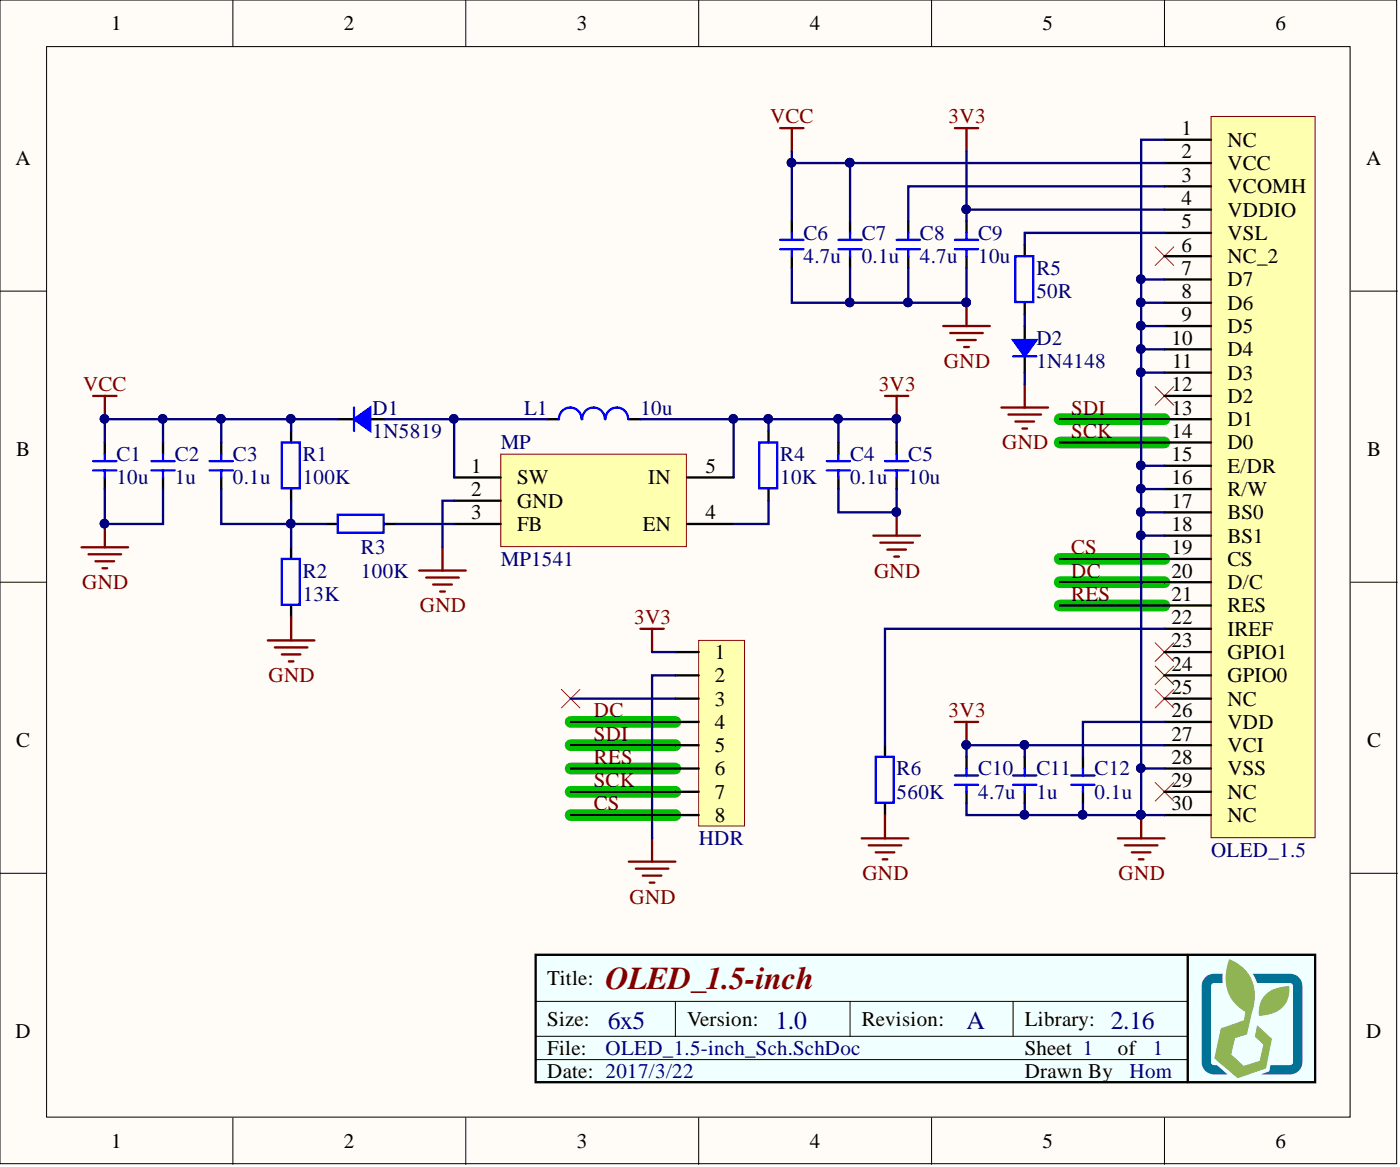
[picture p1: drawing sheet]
# Altium project OLED_1.5-inch.PrjPCB
1 sheet, 24 parts. Net scope: global (net labels, ports and power ports of the same name join across sheets).
Board file: OLED_1.5-inch_Pcb.PcbDoc

## Sheet OLED_1.5-inch_Sch.SchDoc: OLED_1.5-inch
size 152 x 127 mm; Author: Hom; CompanyName: KitSprout; DrawnBy: Hom; Engineer: Hom; Organization: KitSprout; Revision: A; SheetNumber: 1; SheetTotal: 1; Version: 1.0; LibVersion: 2.16

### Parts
C1  value 10u  [CAP_0805]  (hidden comment: Cap_0805)
C2  value 1u  [CAP_0805]  (hidden comment: Cap_0805)
C3  value 0.1u  [CAP_0805]  (hidden comment: Cap_0805)
C4  value 0.1u  [CAP_0603]  (hidden comment: Cap_0603)
C5  value 10u  [CAP_0603]  (hidden comment: Cap_0603)
C6  value 4.7u  [CAP_0805]  (hidden comment: Cap_0805)
C7  value 0.1u  [CAP_0805]  (hidden comment: Cap_0805)
C8  value 4.7u  [CAP_0805]  (hidden comment: Cap_0805)
C9  value 10u  [CAP_0603]  (hidden comment: Cap_0603)
C10  value 4.7u  [CAP_0603]  (hidden comment: Cap_0603)
C11  value 1u  [CAP_0603]  (hidden comment: Cap_0603)
C12  value 0.1u  [CAP_0603]  (hidden comment: Cap_0603)
D1  value 1N5819  [SOD-123]  (hidden comment: Diode)
D2  value 1N4148  [SOD-323]  (hidden comment: Diode)
HDR  HDR1x8_2.54  [HDR1X8_2.54_180]  (value not drawn)
L1  value 10u  [IND_CD32]  (hidden comment: Ind_CD32)
MP  MP1541  [SOT23-5]
OLED_1.5  OLED_1.5_SSD1351  [OLED_1.5_128x128_SSD1351]  (value not drawn)
R1  value 100K  [RES_0603]  (hidden comment: Res_0603)
R2  value 13K  [RES_0603]  (hidden comment: Res_0603)
R3  value 100K  [RES_0603]  (hidden comment: Res_0603)
R4  value 10K  [RES_0603]  (hidden comment: Res_0603)
R5  value 50R  [RES_0603]  (hidden comment: Res_0603)
R6  value 560K  [RES_0603]  (hidden comment: Res_0603)

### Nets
3V3: C4.2 C5.2 C9.2 C10.2 C11.2 HDR.1 L1.2 MP.5(IN) OLED_1.5.4(VDDIO) OLED_1.5.27(VCI) R4.2
GND: C1.1 C2.1 C4.1 C5.1 C6.1 C7.1 C8.1 C9.1 C10.1 C11.1 C12.1 D2.2(K) HDR.2 MP.2(GND) OLED_1.5.1(NC) OLED_1.5.7(D7) OLED_1.5.8(D6) OLED_1.5.9(D5) OLED_1.5.10(D4) OLED_1.5.11(D3) OLED_1.5.15(E/DR) OLED_1.5.16(R/W) OLED_1.5.17(BS0) OLED_1.5.18(BS1) OLED_1.5.28(VSS) OLED_1.5.30(NC) R2.1 R6.2
VCC: C1.2 C2.2 C3.2 C6.2 C7.2 D1.2(K) OLED_1.5.2(VCC) R1.2
CS: HDR.8 OLED_1.5.19(CS)
DC: HDR.4 OLED_1.5.20(D/C)
RES: HDR.6 OLED_1.5.21(RES)
SCK: HDR.7 OLED_1.5.14(D0)
SDI: HDR.5 OLED_1.5.13(D1)
NetC3_1: C3.1 R1.1 R2.2 R3.2
NetC8_2: C8.2 OLED_1.5.3(VCOMH)
NetC12_2: C12.2 OLED_1.5.26(VDD)
NetD1_1: D1.1(A) L1.1 MP.1(SW)
NetD2_1: D2.1(A) R5.2
NetMP_3: MP.3(FB) R3.1
NetMP_4: MP.4(EN) R4.1
NetOLED_1.5_5: OLED_1.5.5(VSL) R5.1
NetOLED_1.5_22: OLED_1.5.22(IREF) R6.1

Not connected (* = marked no-connect by the designer): HDR 3*; OLED_1.5 6(NC_2)* 12(D2)* 23(GPIO1)* 24(GPIO0)* 25(NC)* 29(NC)*

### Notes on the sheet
- Title:
- Size:
- Date:
- File:
- 6x5
- Version:
- Revision:
- Sheet
- Drawn By
- Library:
- of
